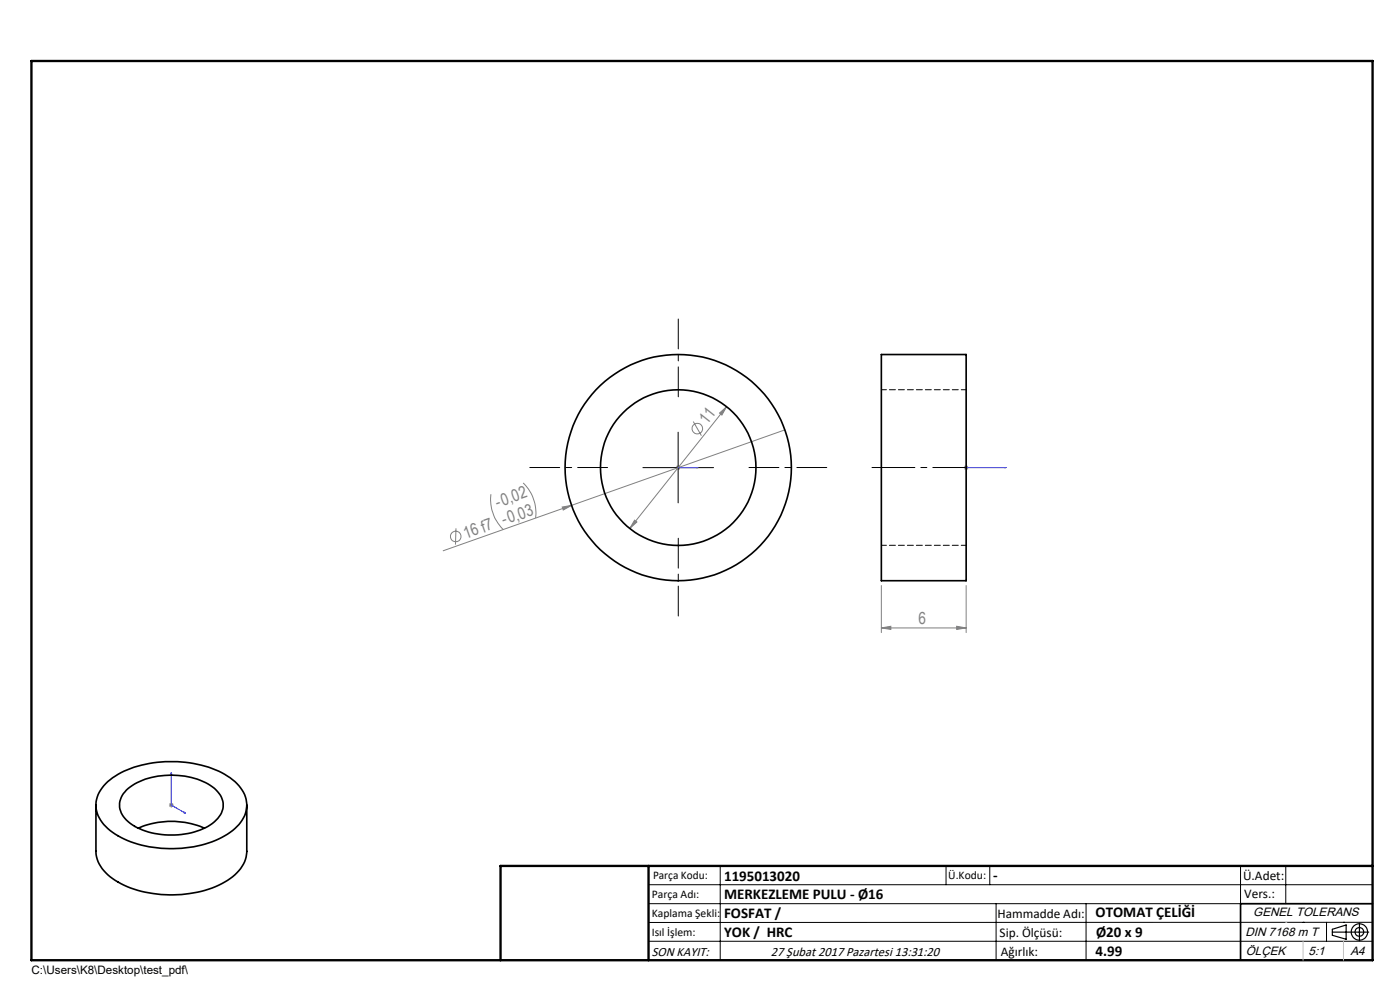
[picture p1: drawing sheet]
<svg xmlns="http://www.w3.org/2000/svg" width="297mm" height="210mm" viewBox="0 0 297 210" stroke-linecap="round" stroke-linejoin="round" font-family="sans-serif">
<g fill="none" stroke="#808080" stroke-width=".21">
<path d="M143.4 99.2h1M143.5 98.8l.7 .7M143.9 98.7v1M144.2 98.8l-.7 .7M147.1 89.4l1.7 3M152.6 87.6l1.5-1.3-1 1.7zM154.1 86.3l-20.5 25.8M166.5 91.2l-45.3 16M204.5 99.2h1M204.6 98.8l.7 .7M205 98.7v1M205.3 98.8l-.7 .7"/>
<path d="M96.7 112.1l-.1 3.4M104.1 104.8a9.1 9.1 0 0 0 2.7 7.6M111 102.4a8.9 8.9 0 0 1 2.6 7.5M119.3 107.6l1.9-.4-1.7 1zM121.2 107.2l-27.2 9.6M134.6 110.3l.5 .4-1.5 1.4zM187 133.2l2-.4v.7zM187 124.2v10M187 133.2h18M203 132.8l2 .4-2 .3zM205 124.2v10M35.8 170.8h1.1"/>
<path d="M36 170.4l.7 .7M36.3 170.3v1M36.7 170.4l-.7 .7"/>
<circle cx="147.9" cy="90.9" r="1.13"/>
<circle cx="96.7" cy="113.8" r="1.11"/>
</g>
<g fill="none" stroke="#000" stroke-width=".25">
<path d="M282.6 197.7h7.8M282.6 197.1l3-.9v3l-3-.8zM288.4 195.8v3.8M106.2 203.7h185"/>
<circle cx="288.4" cy="197.7" r="1.74"/>
<circle cx="288.4" cy="197.7" r=".93"/>
</g>
<path d="M143.8 99.2h.2zM143.9 99.2h.1M143.9 99.2h4.2M148.1 99.2h-.4h.4M204.9 99.2h.2zM205 99.2h.1M205 99.2h8.4M213.4 99.2h-.4h.4M36.3 163.9l.1 .3h-.1zM36.3 163.9v6.9l3 1.7M39.1 172.3l.2 .2-.2-.1z" fill="none" stroke="#00f" stroke-width=".21"/>
<path d="M185 99.2h22" fill="none" stroke="#000" stroke-width=".21" stroke-dasharray="15.2 1.3 1.3 1.3" stroke-dashoffset="6.1"/>
<path d="M128.9 99.2h-16.5M143.9 84.2v-16.5M158.9 99.2h16.5M143.9 114.2v16.5" fill="none" stroke="#000" stroke-width=".21" stroke-dasharray="15.2 1.3 1.3 1.3" stroke-dashoffset="8.9"/>
<g fill="none" stroke="#000" stroke-width=".21">
<path d="M136.4 99.2h15M143.9 91.7v15M137.6 187.7h153.6M137.6 191.7h153.6M137.6 199.7h153.6M152.8 183.7v20M200.7 183.7v4M210 183.7v4M211.3 191.7v12M230.4 191.7v12M263.2 183.7v20M272.8 183.7v8"/>
<path d="M276.4 195.6h.1M281.4 195.6v4.1M285 195.6h.1M291.2 195.6l-153.6 .1"/>
</g>
<path d="M291.2 191.7h-28v12" fill="none" stroke="#000" stroke-width=".35"/>
<path d="M6.7 12.9h284.5v190.8h-284.5zM137.6 183.7v20M291.2 183.7h-185v20" fill="none" stroke="#000" stroke-width=".5"/>
<path d="M276.4 199.7v4M285 199.7v4" fill="none" stroke="#c0c0c0" stroke-width=".21"/>
<path d="M272.8 195.6h.1" fill="none" stroke="#c0c0c0" stroke-width=".25"/>
<g fill="#00f">
<path d="M147.7 99.2h.4zM143.8 99.2h.2z"/>
<path d="M39.1 172.3l.2 .2-.2-.1zM36.3 163.9l.1 .3h-.1z"/>
<path d="M204.9 99.2h.2zM213 99.2h.4z"/>
</g>
<g fill="#808080">
<path d="M119.3 107.6l1.9-.4-1.7 1z"/>
<path d="M187 133.2l2-.4v.7zM203 132.8l2 .4-2 .3z"/>
<path d="M134.6 110.3l-1 1.8 1.5-1.4zM152.6 87.6l.5 .4 1-1.7z"/>
</g>
<g fill="none" stroke="#000" stroke-width=".35">
<path d="M187 75.2h18v48h-18zM20.4 170.8v9.8a7.9 7.9 0 0 0 4.6 6.5 24.9 24.9 0 0 0 22.7 0 8 8 0 0 0 4.7-6.5v-9.8M22.9 165.8a20.6 20.6 0 0 1 13.9-4.2 19.7 19.7 0 0 1 13.5 4.6 6.1 6.1 0 0 1-.5 9.5 22 22 0 0 1-16.5 4.1 17.8 17.8 0 0 1-11.3-4.9 6 6 0 0 1 .4-8.7zM26.8 167.6a15.5 15.5 0 0 1 13.1-2.8 9.8 9.8 0 0 1 7.1 4.3 4.5 4.5 0 0 1-1.9 5.6 16.7 16.7 0 0 1-17.5 0 4.4 4.4 0 0 1-1.7-6zM29.4 175.7a17.7 17.7 0 0 1 14 0"/>
<circle cx="143.9" cy="99.2" r="24"/>
<circle cx="143.9" cy="99.2" r="16.5"/>
</g>
<path d="M205 82.7h-18M187 115.7h18" fill="none" stroke="#000" stroke-width=".21" stroke-dasharray="1.3 .6" stroke-dashoffset=".2"/>
<g font-size="3.5" fill="#808080">
<text x="150" y="90.2" transform="rotate(-52 150 90.2)">11</text>
<text x="105.5" y="107.7" transform="rotate(-19 105.5 107.7)">-0,02</text>
<text x="98.8" y="114.3" transform="rotate(-19 98.8 114.3)">16 f7 -0,03</text>
<text x="194.9" y="132.4">6</text>
</g>
<g font-size="3.2">
<text x="153.6" y="186.8">1195013020</text>
<text x="153.6" y="190.8">MERKEZLEME PULU - Ø16</text>
<text x="210.7" y="186.6">-</text>
<text x="153.6" y="194.8">FOSFAT /</text>
<text x="232.4" y="194.5">OTOMAT ÇELİĞİ</text>
<text x="153.6" y="198.8">YOK / HRC</text>
<text x="232.4" y="202.8">4.99</text>
<text x="232.5" y="198.8">Ø20 x 9</text>
</g>
<g font-size="2.8">
<text x="263.7" y="186.7">Ü.Adet:</text>
<text x="263.9" y="190.5">Vers.:</text>
<text x="211.6" y="194.8">Hammadde Adı:</text>
<text x="138.3" y="202.8">SON KAYIT:</text>
<text x="163.5" y="202.8">27 Şubat 2017 Pazartesi 13:31:20</text>
<text x="212.1" y="198.7">Sip. Ölçüsü:</text>
<text x="212.3" y="202.7">Ağırlık:</text>
</g>
<g font-size="2.6">
<text x="265.9" y="194.4">GENEL TOLERANS</text>
<text x="264.2" y="198.5">DIN 7168 m T</text>
<text x="264.3" y="202.6">ÖLÇEK</text>
<text x="277.6" y="202.6">5:1</text>
<text x="286.5" y="202.6">A4</text>
</g>
<g font-size="2.5">
<text x="138.3" y="190.5">Parça Adı:</text>
<text x="138.5" y="186.5">Parça Kodu:</text>
<text x="201.2" y="186.5">Ü.Kodu:</text>
<text x="138.3" y="194.5">Kaplama Şekli:</text>
<text x="138.3" y="198.6">Isıl İşlem:</text>
<text x="6.7" y="206.7">C:\Users\K8\Desktop\test_pdf\</text>
</g>
</svg>
